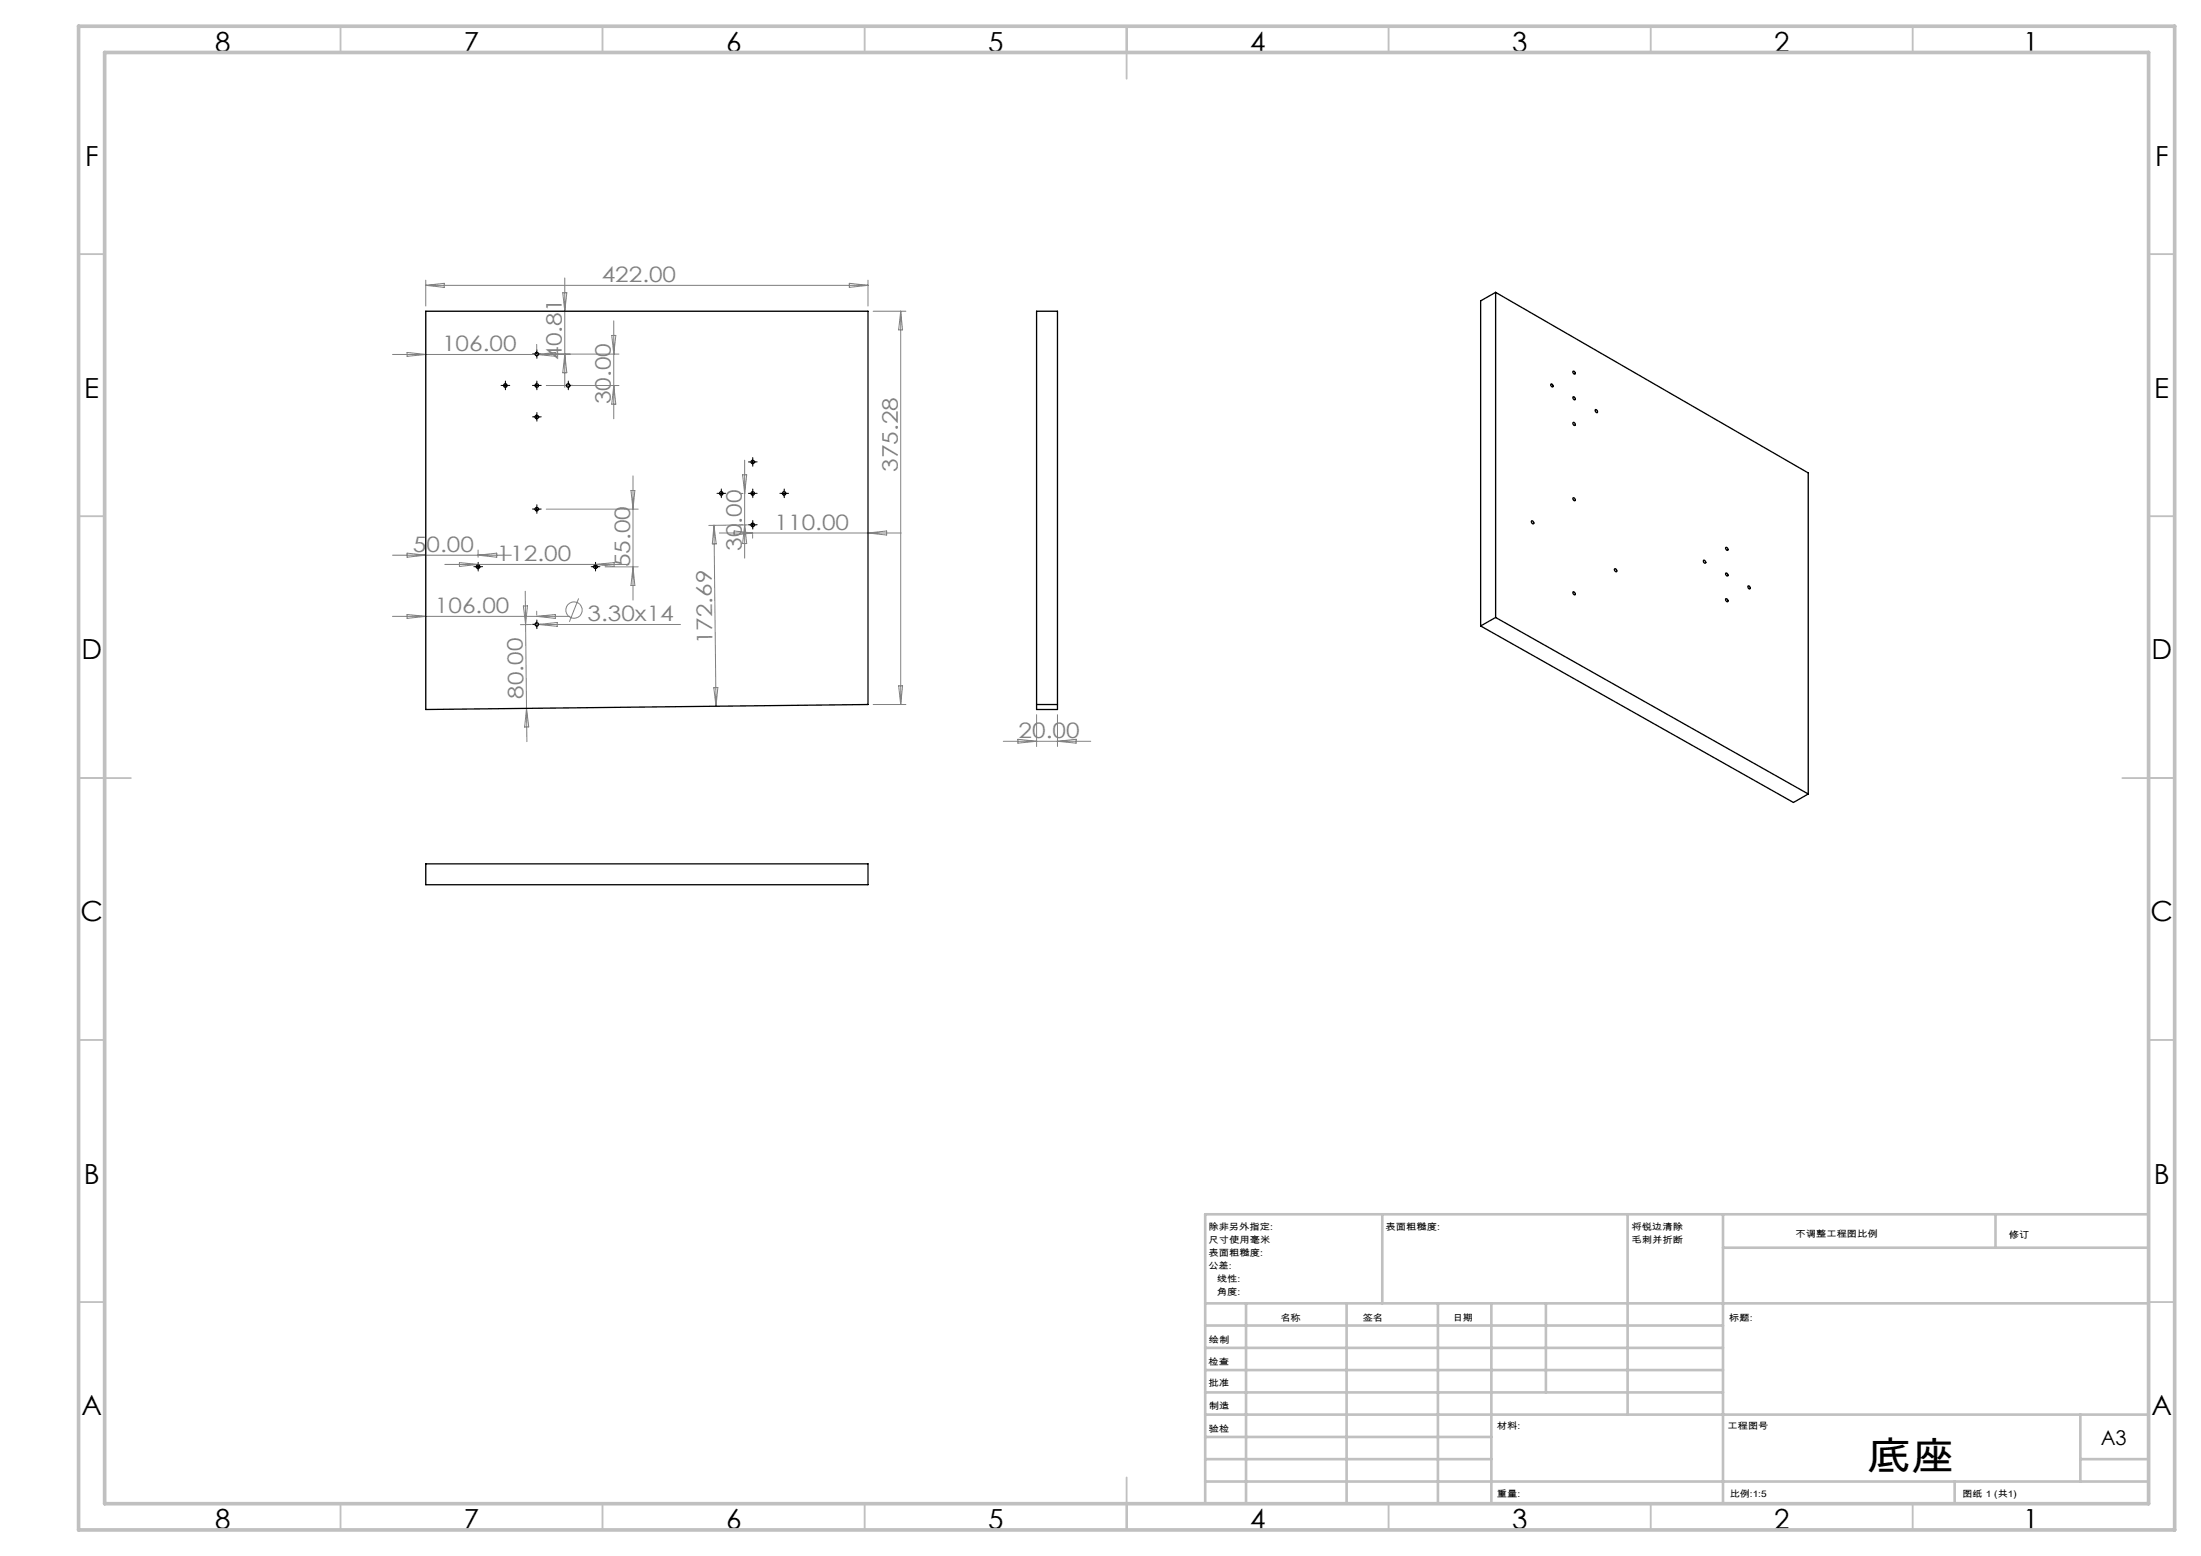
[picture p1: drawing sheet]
<svg xmlns="http://www.w3.org/2000/svg" width="420mm" height="297mm" viewBox="0 0 420 297" stroke-linecap="round" stroke-linejoin="round" font-family="sans-serif">
<g fill="none" stroke="#808080" stroke-width=".19">
<path d="M81.2 53.5v4.9M81.2 54.5h84.4M81.2 54.5l3.6-.4v.8zM107.4 55.9h.8l-.4 3.5zM107.8 53.1v20.8M162.1 54.1l3.5 .4-3.5 .4zM165.6 53.5v4.9M166.6 59.4h6.3M171.9 59.4v75.1M171.9 59.4l.3 3.6h-.7zM74.9 67.7h33.9M77.7 67.3l3.5 .4-3.5 .3z"/>
<path d="M102.4 65.8v.8M102.4 67.7l3.6-.4v.7zM104.2 67.6h13.9M104.2 73.6h13.9M107.8 67.6l.4 3.6h-.8zM116.7 64h.8l-.4 3.6zM117.1 61.2v18.7M117.1 73.6l.4 3.5h-.8zM104.2 97.2h17.6M120.4 93.6h.7l-.3 3.6zM120.8 90.8v23.7M141.1 94.2h.7"/>
<path d="M141.7 90.6h.8l-.4 3.6zM142.1 87.8v18.7M74.9 117.6h33.9M74.9 106h22.7M77.7 117.3l3.5 .3-3.5 .4zM77.7 105.6l3.5 .4-3.5 .4zM84.9 107.7h35.1M87.7 107.4l3.5 .3-3.5 .4zM91.2 105v1.4M91.2 106l3.6-.4v.8zM99.9 115.7l.7-.1-.3 3.6zM100.2 112.9l.3 28.7"/>
<path d="M101.4 119.2h-2.1M102.1 119.2h27.8M102.4 116.7v.7M102.4 117.6l3.6-.3v.7zM102.8 119.2l3.5-.4v.8zM110.4 114.2l-1.7 4.5M113.6 107.7l3.6-.3v.7zM115.5 108.2h6.3M120.8 108.2l.3 3.6h-.7zM136.2 100.3l.4 34.5M136.2 100.3l.5 3.5h-.8zM137.3 101.7h34.7"/>
<path d="M140.1 101.3l3.5 .4-3.5 .4zM141.1 100.2h.7M142.1 100.2l.4 3.5h-.8zM142.6 100.2l-7.3 .1M143.6 102v.7M165.6 101.7l3.6-.4v.8zM100.5 135.2l.4 3.5-.8 .1zM136.2 131.3l.8-.1-.4 3.6zM166.6 134.5h6.3M171.5 130.9h.7l-.3 3.6zM197.8 136.4v6.1M201.8 136.4v6.1"/>
<path d="M191.5 141.5h16.6M194.2 141.1l3.6 .4-3.6 .3zM201.8 141.5l3.6-.4v.7z"/>
<circle cx="109.5" cy="116.4" r="1.55"/>
</g>
<g fill="none" stroke="#000" stroke-width=".19" stroke-dasharray="15.2 1.3 1.3 1.3">
<path d="M95.9 73.6h-.3M96.4 73.1v-.4M96.4 74.1v.3M96.9 73.6h.4M101.9 79.6h-.3M101.9 73.6h-.3M101.9 67.6h-.3M102.4 79.1v-.4M102.4 73.1v-.4M102.4 74.1v.3M102.4 67.1v-.4M102.4 68.1v.3"/>
<path d="M102.9 79.6h.4M102.9 73.6h.4M102.9 67.6h.4M107.9 73.6h-.3M108.4 73.1v-.4M108.4 74.1v.3M108.9 73.6h.4M101.9 97.2h-.3M102.4 96.7v-.4M102.4 97.7v.3M102.4 80.1v.3M102.9 97.2h.4"/>
<path d="M137.1 94.2h-.3M137.6 93.7v-.4M137.6 94.7v.3M138.1 94.2h.4M143.1 94.2h-.3M143.1 88.2h-.3M143.6 99.7v-.4M143.6 93.7v-.4M143.6 94.7v.3M143.6 87.7v-.4M143.6 88.7v.3M144.1 94.2h.4"/>
<path d="M144.1 88.2h.4M149.1 94.2h-.3M149.6 93.7v-.4M149.6 94.7v.3M150.1 94.2h.4M90.7 108.2h-.3M91.2 107.7v-.4M91.2 108.7v.3M91.7 108.2h.4M101.9 119.2h-.3M102.4 118.7v-.4M102.4 119.7v.3"/>
<path d="M102.9 119.2h.4M113.1 108.2h-.3M113.6 107.7v-.4M113.6 108.7v.3M114.1 108.2h.4M143.1 100.2h-.3M143.6 100.7v.3M144.1 100.2h.4"/>
</g>
<g fill="none" stroke="#000" stroke-width=".19">
<path d="M95.9 73.6h1M96.4 73.1v1M101.9 79.6h1M101.9 73.6h1M101.9 67.6h1M102.4 67.1v1M102.4 73.1v1M102.4 79.1v1M107.9 73.6h1M108.4 73.1v1M101.9 97.2h1M102.4 96.7v1"/>
<path d="M137.1 94.2h1M137.6 93.7v1M143.1 94.2h1M143.1 88.2h1M143.6 87.7v1M143.6 93.7v1M143.6 99.7v1M149.1 94.2h1M149.6 93.7v1M90.7 108.2h1M91.2 107.7v1M101.9 119.2h1"/>
<path d="M102.4 118.7v1M113.1 108.2h1M113.6 107.7v1M143.1 100.2h1"/>
</g>
<g fill="none" stroke="#c0c0c0" stroke-width=".35">
<path d="M65 5v5M115 5v5M165 5v5M215 5v10M265 5v5M315 5v5M365 5v5M15 48.5h5M410 48.5h5M15 98.5h5M410 98.5h5M15 148.5h10"/>
<path d="M405 148.5h10M15 198.5h5M410 198.5h5M15 248.5h5M410 248.5h5M65 287v5M115 287v5M165 287v5M215 282v10M265 287v5M315 287v5M365 287v5"/>
</g>
<g fill="none" stroke="#c0c0c0" stroke-width=".5">
<path d="M263.8 231.8v17M310.6 231.8v38.2M328.8 231.8v55.2M328.8 238.2h81.2M380.8 231.8v6.4M410 231.8h-180v55.2M230 248.8h180M230 257.3h98.8M230 253h98.8M237.8 248.8v38.2M257 248.8v38.2M274.4 248.8v38.2"/>
<path d="M284.6 248.8v38.2M295 248.8v17M230 265.8h98.8M230 261.5h98.8M230 278.5h54.6M230 274.3h54.6M230 270h180M397 278.5h13M397 270v12.8M230 282.8h180M373 282.8v4.2"/>
</g>
<path d="M15 5h400v287h-400zM20 10h390v277h-390z" fill="none" stroke="#c0c0c0" stroke-width=".7"/>
<g fill="none" stroke="#000" stroke-width=".25">
<path d="M81.2 59.4h84.4v75.1l-84.4 .9zM197.8 59.4h4v76h-4zM285.4 55.8l59.7 34.5v61.2M285.4 55.8v62.1M285.4 55.8l-2.9 1.6v62.1M295.9 73.3a.31 .31 0 0 1 .4 .2 .31 .31 0 0 1-.1 .4l-.3-.3zM300.1 70.9a.31 .31 0 0 1 .4 .1 .31 .31 0 0 1 0 .4l-.4-.3zM300.1 75.8a.31 .31 0 0 1 .4 .1 .31 .31 0 0 1 0 .4l-.3-.2zM304.4 78.2a.34 .34 0 0 1 .4 .2 .34 .34 0 0 1-.1 .4l-.3-.2zM292.3 99.4a.3 .3 0 0 1 .4 .2 .3 .3 0 0 1-.2 .4l-.3-.4zM300.1 80.7a.28 .28 0 0 1 .4 .1 .28 .28 0 0 1-.1 .4zM300.1 95.1a.31 .31 0 0 1 .4 .1 .31 .31 0 0 1 0 .4l-.4-.3z"/>
<path d="M282.5 119.5l59.7 33.7 2.9-1.7M285.4 117.9l59.7 33.6M285.4 117.9l-2.9 1.6M300.1 113a.31 .31 0 0 1 .4 .2 .31 .31 0 0 1 0 .4l-.4-.4zM308.1 108.5a.35 .35 0 0 1 .4 .2 .35 .35 0 0 1-.1 .4l-.3-.2zM325.1 106.9a.3 .3 0 0 1 .4 .2 .3 .3 0 0 1-.2 .4l-.3-.3zM329.3 104.5a.31 .31 0 0 1 .4 .2 .31 .31 0 0 1-.1 .4l-.3-.4zM329.3 114.3a.31 .31 0 0 1 .4 .2 .31 .31 0 0 1-.1 .4l-.3-.4zM329.3 109.4a.31 .31 0 0 1 .4 .2 .31 .31 0 0 1-.1 .4l-.3-.4zM333.6 111.8a.3 .3 0 0 1 .4 .2 .3 .3 0 0 1-.2 .4l-.2-.2zM197.8 134.5h4M81.2 164.9h84.4v4h-84.4z"/>
<circle cx="96.4" cy="73.6" r=".34"/>
<circle cx="102.4" cy="79.6" r=".34"/>
<circle cx="102.4" cy="73.6" r=".34"/>
<circle cx="102.4" cy="67.6" r=".33"/>
<circle cx="108.4" cy="73.6" r=".34"/>
<circle cx="102.4" cy="97.2" r=".34"/>
<circle cx="137.6" cy="94.2" r=".33"/>
<circle cx="143.6" cy="88.2" r=".33"/>
<circle cx="143.6" cy="94.2" r=".33"/>
<circle cx="149.6" cy="94.2" r=".33"/>
<circle cx="91.2" cy="108.2" r=".33"/>
<circle cx="102.4" cy="119.2" r=".33"/>
<circle cx="113.6" cy="108.2" r=".33"/>
<circle cx="143.6" cy="100.2" r=".34"/>
</g>
<text font-size="7.4" x="356.3" y="280.5">底座</text>
<g font-size="5.3">
<text x="41" y="9.9">8</text>
<text x="88.5" y="9.9">7</text>
<text x="138.5" y="9.9">6</text>
<text x="188.5" y="9.9">5</text>
<text x="238.5" y="9.9">4</text>
<text x="288.5" y="9.9">3</text>
<text x="338.5" y="9.9">2</text>
<text x="386" y="9.9">1</text>
<text x="16.2" y="31.7">F</text>
<text x="411.2" y="31.7">F</text>
<text x="16.1" y="75.9">E</text>
<text x="411.1" y="75.9">E</text>
<text x="15.5" y="125.9">D</text>
<text x="410.5" y="125.9">D</text>
<text x="15.4" y="175.9">C</text>
<text x="410.4" y="175.9">C</text>
<text x="16" y="225.9">B</text>
<text x="411" y="225.9">B</text>
<text x="15.5" y="270.2">A</text>
<text x="410.5" y="270.2">A</text>
<text x="41" y="291.9">8</text>
<text x="88.5" y="291.9">7</text>
<text x="138.5" y="291.9">6</text>
<text x="188.5" y="291.9">5</text>
<text x="238.5" y="291.9">4</text>
<text x="288.5" y="291.9">3</text>
<text x="338.5" y="291.9">2</text>
<text x="386" y="291.9">1</text>
</g>
<g font-size="4.1" fill="#808080">
<text x="114.8" y="53.9">422.00</text>
<text x="84.4" y="67.1">106.00</text>
<text x="107.2" y="68.7" transform="rotate(-90 107.2 68.7)">40.81</text>
<text x="116.6" y="77.1" transform="rotate(-90 116.6 77.1)">30.00</text>
<text x="171.3" y="90" transform="rotate(-90 171.3 90)">375.28</text>
<text x="147.8" y="101.1">110.00</text>
<text x="78.8" y="105.4">50.00</text>
<text x="94.8" y="107.2">112.00</text>
<text x="141.5" y="105.2" transform="rotate(-90 141.5 105.2)">30.00</text>
<text x="120.2" y="108.2" transform="rotate(-90 120.2 108.2)">55.00</text>
<text x="83" y="117.1">106.00</text>
<text x="112.1" y="118.6">3.30x14</text>
<text x="136" y="123" transform="rotate(-91 136 123)">172.69</text>
<text x="99.9" y="133.4" transform="rotate(-91 99.9 133.4)">80.00</text>
<text x="194.4" y="140.9">20.00</text>
</g>
<text font-size="3.9" x="400.9" y="275.8">A3</text>
<g font-size="1.7">
<text x="230.6" y="234.8">除非另外指定:</text>
<text x="230.6" y="237.3">尺寸使用毫米</text>
<text x="230.6" y="239.8">表面粗糙度:</text>
<text x="264.4" y="234.8">表面粗糙度:</text>
<text x="311.3" y="234.7">将锐边清除</text>
<text x="311.3" y="237.2">毛刺并折断</text>
<text x="342.6" y="236.2">不调整工程图比例</text>
<text x="383.3" y="236.4">修订</text>
<text x="230.6" y="242.3">公差:</text>
<text x="232.2" y="244.8">线性:</text>
<text x="232.2" y="247.3">角度:</text>
<text x="230.7" y="256.3">绘制</text>
<text x="244.3" y="252.2">名称</text>
<text x="260" y="252.1">签名</text>
<text x="277.2" y="252.1">日期</text>
<text x="330" y="252.1">标题:</text>
<text x="230.6" y="260.5">检查</text>
<text x="230.6" y="264.5">批准</text>
<text x="230.7" y="269">制造</text>
<text x="230.7" y="273.3">验检</text>
<text x="285.6" y="272.7">材料:</text>
<text x="329.6" y="272.7">工程图号</text>
<text x="285.6" y="285.7">重量:</text>
<text x="330.1" y="285.8">比例:1:5</text>
<text x="374.5" y="285.8">图纸 1 (共1)</text>
</g>
</svg>
